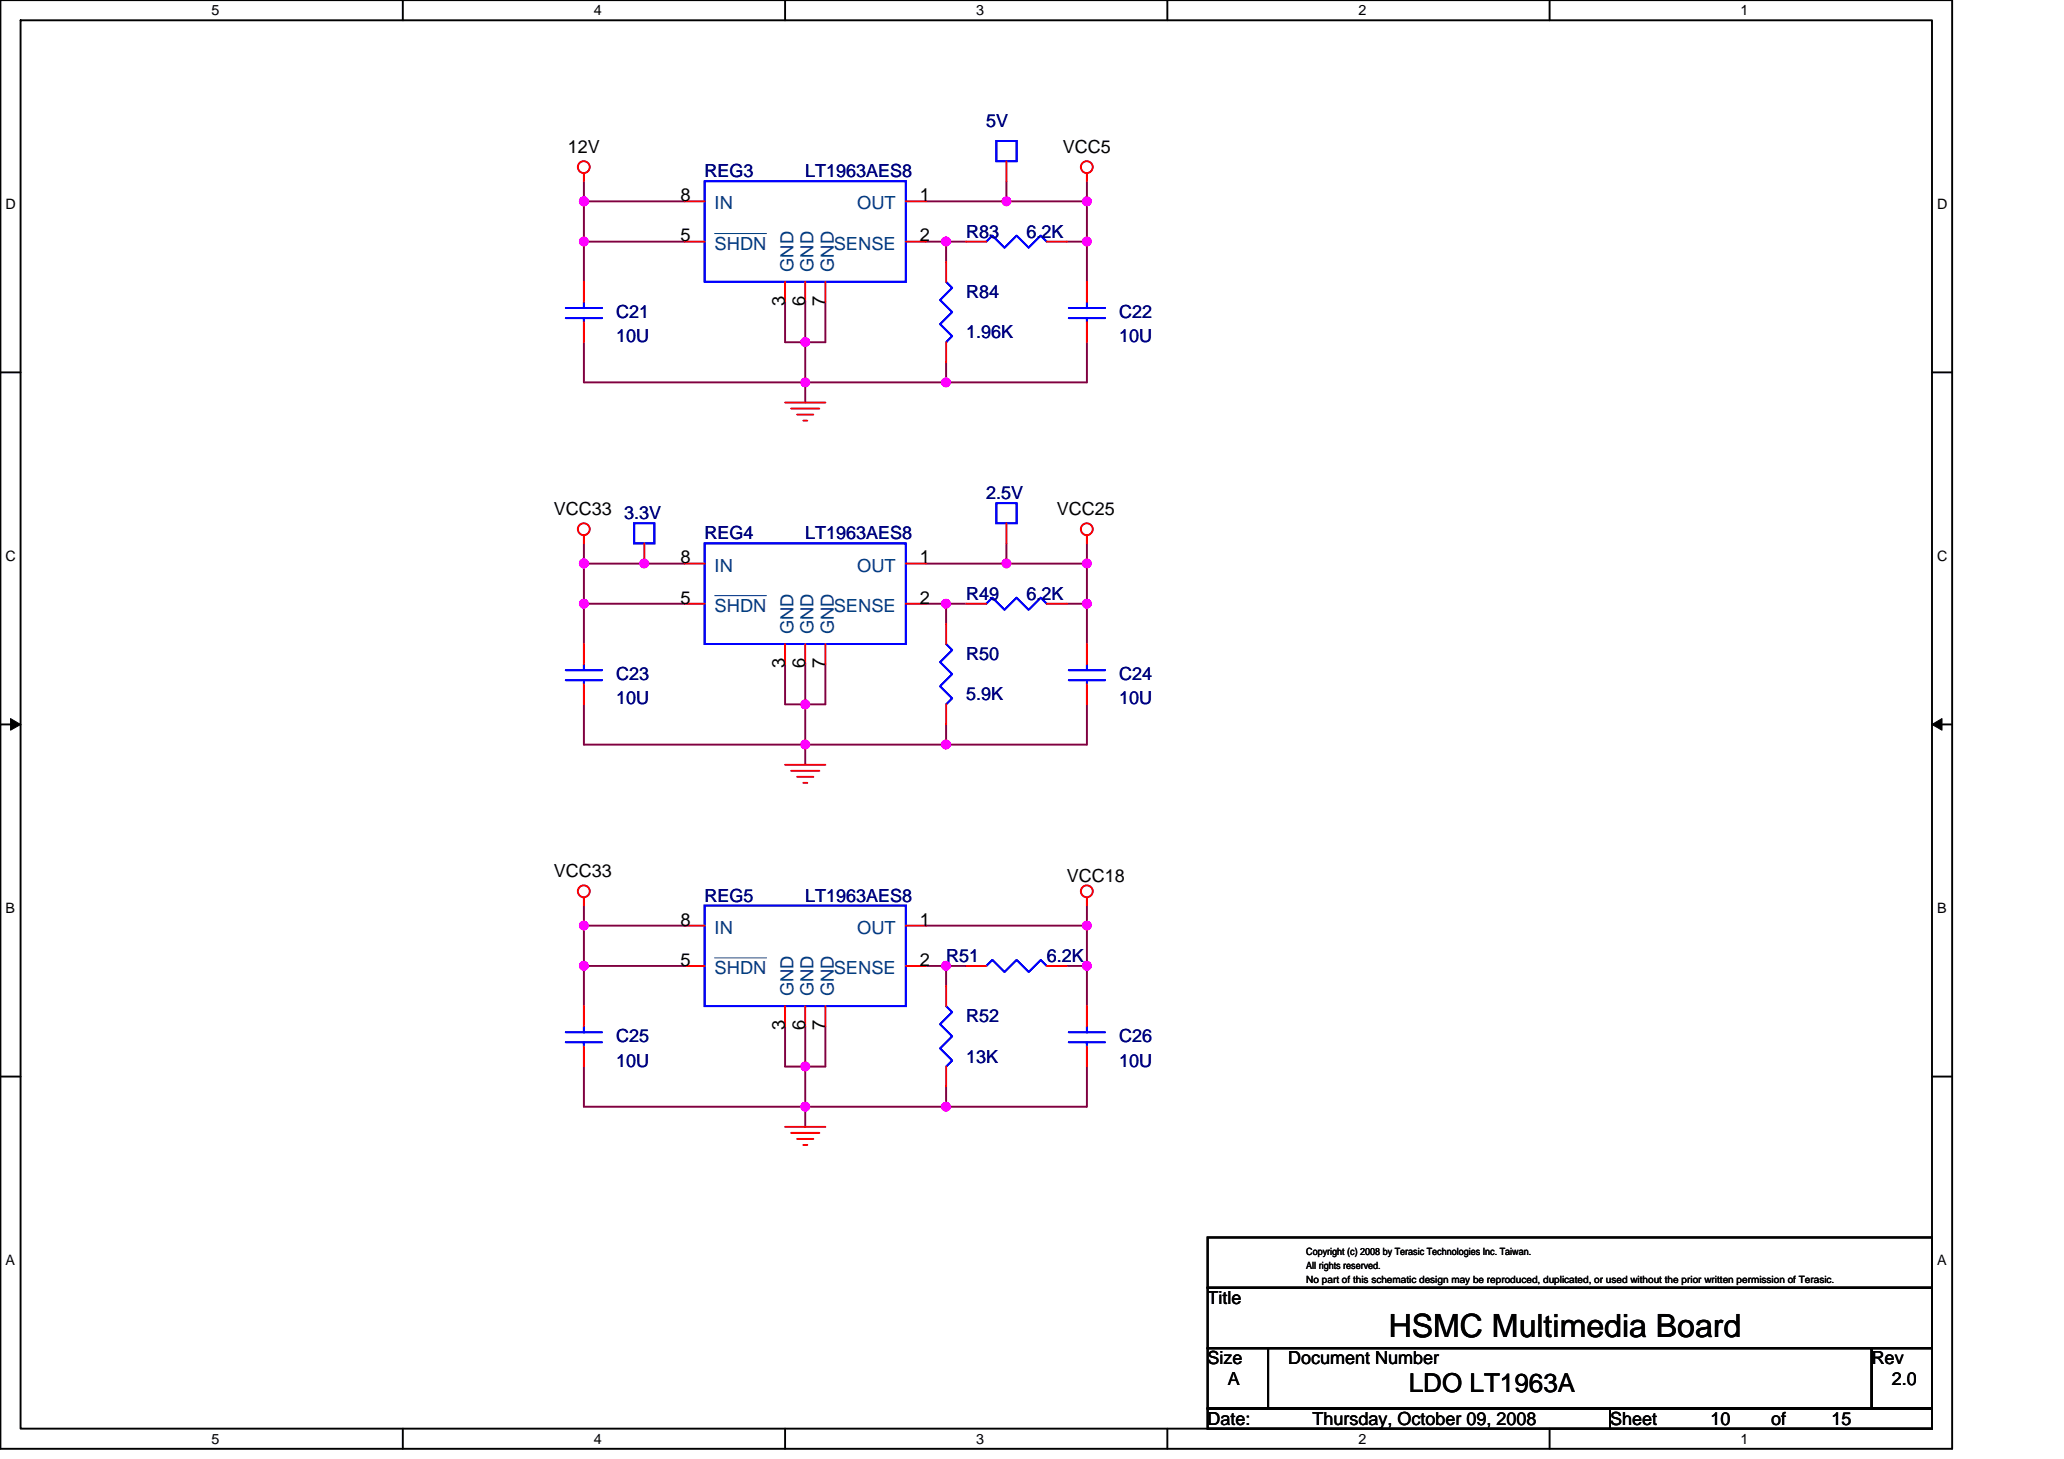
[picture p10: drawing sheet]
<svg xmlns="http://www.w3.org/2000/svg" width="297mm" height="210mm" viewBox="0 0 297 210" stroke-linecap="round" stroke-linejoin="round" font-family="sans-serif">
<path d="M.1 0h280.8v208.5h-280.8zM3 2.9h275v202.7h-275z" fill="none" stroke="#000" stroke-width=".28"/>
<g fill="#fff">
<path d="M30.5 .3h1.1v2.3h-1.1z"/>
<path d="M30.5 205.9h1.1v2.3h-1.1z"/>
</g>
<path d="M58 0v2.9M58 205.6v2.9" fill="none" stroke="#000" stroke-width=".28"/>
<g fill="#fff">
<path d="M85.5 .3h1.1v2.3h-1.1z"/>
<path d="M85.5 205.9h1.1v2.3h-1.1z"/>
</g>
<path d="M113 0v2.9M113 205.6v2.9" fill="none" stroke="#000" stroke-width=".28"/>
<g fill="#fff">
<path d="M140.5 .3h1.1v2.3h-1.1z"/>
<path d="M140.5 205.9h1.1v2.3h-1.1z"/>
</g>
<path d="M168 0v2.9M168 205.6v2.9" fill="none" stroke="#000" stroke-width=".28"/>
<g fill="#fff">
<path d="M195.5 .3h1.2v2.3h-1.2z"/>
<path d="M195.5 205.9h1.2v2.3h-1.2z"/>
</g>
<path d="M223 0v2.9M223 205.6v2.9" fill="none" stroke="#000" stroke-width=".28"/>
<g fill="#fff">
<path d="M250.5 .3h1.2v2.3h-1.2z"/>
<path d="M250.5 205.9h1.2v2.3h-1.2z"/>
<path d="M.8 28.3h1.5v2.3h-1.5z"/>
<path d="M278.8 28.3h1.5v2.3h-1.5z"/>
<path d="M.8 78.9h1.5v2.3h-1.5z"/>
<path d="M278.8 78.9h1.5v2.3h-1.5z"/>
</g>
<path d="M.1 53.6h2.9M278 53.6h2.9" fill="none" stroke="#000" stroke-width=".28"/>
<g fill="#fff">
<path d="M.8 129.6h1.4v2.3h-1.4z"/>
<path d="M278.8 129.6h1.4v2.3h-1.4z"/>
</g>
<path d="M.1 104.3h2.9M278 104.3h2.9" fill="none" stroke="#000" stroke-width=".28"/>
<path d="M1.5 103.4l1.5 .9-1.5 .8zM278 104.3l1.5-.9v1.7z" fill="#000" stroke="#000" stroke-width=".14"/>
<g fill="#fff">
<path d="M.8 180.3h1.4v2.3h-1.4z"/>
<path d="M278.8 180.3h1.4v2.3h-1.4z"/>
</g>
<path d="M.1 154.9h2.9M278 154.9h2.9M173.8 178.1h104.2v7.2h-104.2zM173.8 194h8.7v8.7h-8.7zM173.8 185.3h104.2v8.7h-104.2zM182.5 194h86.9v8.7h-86.9zM269.4 194h8.6v8.7h-8.6zM173.8 202.7h57.9v2.9h-57.9zM231.7 202.7h46.3v2.9h-46.3z" fill="none" stroke="#000" stroke-width=".28"/>
<g fill="none" stroke="#800040" stroke-width=".28">
<path d="M84 29h14.5M84 34.8v5.8M84 26.1v2.9M84 29v5.8h14.5M133.3 29h11.5M133.3 34.8h2.9M136.2 34.8v2.9M136.2 34.8h2.9M144.8 29h11.6M144.8 26.1v2.9M153.5 34.8h2.9M156.4 26.1v2.9"/>
<path d="M156.4 34.8v5.8M156.4 29v5.8M84 49.3v5.7h31.9M113 43.5v5.8h2.9v5.7M115.9 55v2.9M115.9 43.5v5.8h2.9v-5.8M115.9 55h20.3M136.2 52.2v2.8M156.4 49.3v5.7h-20.2M84 78.2v2.9M144.8 78.2v2.9M156.4 78.2v2.9"/>
<path d="M84 81.1v5.8h14.5M84 86.9v5.8M84 81.1h14.5M113 95.6v5.8h2.9M115.9 95.6v5.8M118.8 95.6v5.8h-2.9M133.3 86.9h2.9M133.3 81.1h11.5M136.2 86.9v2.9M136.2 86.9h2.9M144.8 81.1h11.6M153.5 86.9h2.9"/>
<path d="M156.4 86.9v5.8M156.4 81.1v5.8M84 101.4v5.8h31.9M115.9 107.2v2.9M115.9 101.4v5.8M115.9 107.2h20.3M136.2 104.3v2.9M156.4 101.4v5.8h-20.2M84 133.2h14.5M84 139h14.5M84 139v5.8M84 130.3v2.9"/>
<path d="M84 133.2v5.8M133.3 133.2h23.1M133.3 139h2.9M136.2 139h2.9M136.2 139v2.9M153.5 139h2.9M156.4 139v5.8M156.4 130.3v2.9M156.4 133.2v5.8M84 153.5v5.8h31.9M113 147.7v5.8h2.9M115.9 159.3h20.3"/>
<path d="M115.9 159.3v2.9M115.9 153.5v5.8M115.9 147.7v5.8M118.8 147.7v5.8h-2.9M136.2 156.4v2.9M156.4 153.5v5.8h-20.2"/>
</g>
<g fill="#f0f" stroke="#f0f" stroke-width=".28">
<circle cx="156.4" cy="133.2" r=".57"/>
<circle cx="92.7" cy="81.1" r=".57"/>
<circle cx="156.4" cy="139" r=".57"/>
<circle cx="84" cy="81.1" r=".57"/>
<circle cx="136.1" cy="107.1" r=".57"/>
<circle cx="115.9" cy="153.5" r=".57"/>
<circle cx="136.1" cy="159.3" r=".57"/>
<circle cx="115.9" cy="107.1" r=".57"/>
<circle cx="115.9" cy="101.4" r=".57"/>
<circle cx="156.4" cy="81.1" r=".57"/>
<circle cx="144.8" cy="81.1" r=".57"/>
<circle cx="136.1" cy="86.9" r=".57"/>
<circle cx="84" cy="86.9" r=".57"/>
<circle cx="84" cy="139" r=".57"/>
<circle cx="84" cy="133.2" r=".57"/>
<circle cx="115.9" cy="159.3" r=".57"/>
<circle cx="156.4" cy="86.9" r=".57"/>
<circle cx="136.1" cy="139" r=".57"/>
<circle cx="115.9" cy="55" r=".57"/>
<circle cx="115.9" cy="49.2" r=".57"/>
<circle cx="156.4" cy="29" r=".57"/>
<circle cx="144.8" cy="29" r=".57"/>
<circle cx="156.4" cy="34.8" r=".57"/>
<circle cx="136.1" cy="34.8" r=".57"/>
<circle cx="84" cy="34.8" r=".57"/>
<circle cx="84" cy="29" r=".57"/>
<circle cx="136.1" cy="55" r=".57"/>
</g>
<g fill="none" stroke="#f00" stroke-width=".28">
<path d="M84 24.9v1.2M98.5 34.8h2.9M98.5 29h2.9M130.4 34.8h2.9M130.4 29h2.9M136.2 37.7v2.9M139.1 34.8h2.8M144.8 23.2v2.9M150.6 34.8h2.9M156.4 24.9v1.2M84 40.6v2.9M84 46.4v2.9"/>
<path d="M113 57.9h5.8M113 40.6v2.9M113.9 58.8h4M114.7 59.7h2.3M115.9 40.6v2.9M118.8 40.6v2.9M136.2 49.3v2.9M156.4 40.6v2.9M156.4 46.4v2.9M84 77v1.2M92.7 78.2v2.9M115.6 60.5h.6"/>
<path d="M144.8 75.3v2.9M156.4 77v1.2M84 92.7v2.9M84 98.5v2.9M98.5 81.1h2.9M98.5 86.9h2.9M113 92.7v2.9M115.9 92.7v2.9M118.8 92.7v2.9M130.4 81.1h2.9M130.4 86.9h2.9M136.2 89.8v2.9"/>
<path d="M139.1 86.9h2.8M150.6 86.9h2.9M156.4 92.7v2.9M156.4 98.5v2.9M113 110.1h5.8M113.9 110.9h4M114.7 111.8h2.3M115.6 112.7h.6M136.2 101.4v2.9M84 129.2v1.1M98.5 133.2h2.9M98.5 139h2.9"/>
<path d="M130.4 133.2h2.9M130.4 139h2.9M139.1 139h2.8M150.6 139h2.9M156.4 129.2v1.1M84 144.8v2.9M84 150.6v2.9M113 144.8v2.9M115.9 144.8v2.9M118.8 144.8v2.9M136.2 141.9v2.9M136.2 153.5v2.9"/>
<path d="M156.4 144.8v2.9M156.4 150.6v2.9M113 162.2h5.8M113.9 163h4M114.7 163.9h2.3M115.6 164.8h.6"/>
<circle cx="84" cy="24.1" r=".86"/>
<circle cx="156.4" cy="24.1" r=".86"/>
<circle cx="84" cy="76.2" r=".86"/>
<circle cx="156.4" cy="76.2" r=".86"/>
<circle cx="84" cy="128.3" r=".86"/>
<circle cx="156.4" cy="128.3" r=".86"/>
</g>
<g fill="none" stroke="#00f" stroke-width=".28">
<path d="M101.4 26.1h29v14.5h-29zM141.9 34.8l.9-.9 1.8 1.7 1.7-1.7 1.7 1.7 1.8-1.7 .8 .9M143.4 20.3h2.9v2.9h-2.9zM81.4 44.3h5.3M81.4 45.8h5.3M84 45.8v.6M84 43.5v.8M136.2 40.6l.8 .8-1.7 1.8 1.7 1.7-1.7 1.8 1.7 1.7-.8 .9M153.8 44.3h5.2M153.8 45.8h5.2M156.4 45.8v.6M156.4 43.5v.8"/>
<path d="M91.3 75.3h2.9v2.9h-2.9zM101.4 78.2h29v14.5h-29zM143.4 72.4h2.9v2.9h-2.9zM81.4 96.5h5.3M81.4 97.9h5.3M84 97.9v.6M84 95.6v.9M136.2 92.7l.8 .9-1.7 1.7 1.7 1.7-1.7 1.8 1.7 1.7-.8 .9M141.9 86.9l.9-.9 1.8 1.8 1.7-1.8 1.7 1.8 1.8-1.8 .8 .9M153.8 96.5h5.2M153.8 97.9h5.2M156.4 97.9v.6"/>
<path d="M156.4 95.6v.9M101.4 130.3h29v14.5h-29zM141.9 139l.9-.8 1.8 1.7 1.7-1.7 1.7 1.7 1.8-1.7 .8 .8M81.4 148.6h5.3M81.4 150h5.3M84 150v.6M84 147.7v.9M136.2 144.8l.8 .9-1.7 1.7 1.7 1.7-1.7 1.8 1.7 1.7-.8 .9M153.8 148.6h5.2M153.8 150h5.2M156.4 150v.6M156.4 147.7v.9"/>
</g>
<path d="M102.8 33.6h7.5M102.8 85.7h7.5M102.8 137.9h7.5" fill="none" stroke="#004080" stroke-width=".14"/>
<text font-size="4.6" x="199.9" y="192.4">HSMC Multimedia Board</text>
<text font-size="3.7" x="202.8" y="200.3">LDO LT1963A</text>
<g font-size="2.6">
<text x="81.7" y="22">12V</text>
<text x="152.9" y="22">VCC5</text>
<text x="97.9" y="29">8</text>
<text x="132.4" y="29">1</text>
<text x="97.9" y="34.8">5</text>
<text x="132.4" y="34.8">2</text>
<text x="113" y="44" transform="rotate(-90 113 44)">3</text>
<text x="115.9" y="44" transform="rotate(-90 115.9 44)">6</text>
<text x="118.8" y="44" transform="rotate(-90 118.8 44)">7</text>
<text x="79.7" y="74.2">VCC33</text>
<text x="152.1" y="74.2">VCC25</text>
<text x="97.9" y="81.1">8</text>
<text x="132.4" y="81.1">1</text>
<text x="97.9" y="86.9">5</text>
<text x="132.4" y="86.9">2</text>
<text x="113" y="96.2" transform="rotate(-90 113 96.2)">3</text>
<text x="115.9" y="96.2" transform="rotate(-90 115.9 96.2)">6</text>
<text x="118.8" y="96.2" transform="rotate(-90 118.8 96.2)">7</text>
<text x="79.7" y="126.3">VCC33</text>
<text x="153.5" y="126.9">VCC18</text>
<text x="97.9" y="133.2">8</text>
<text x="132.4" y="133.2">1</text>
<text x="97.9" y="139">5</text>
<text x="132.4" y="139">2</text>
<text x="113" y="148.3" transform="rotate(-90 113 148.3)">3</text>
<text x="115.9" y="148.3" transform="rotate(-90 115.9 148.3)">6</text>
<text x="118.8" y="148.3" transform="rotate(-90 118.8 148.3)">7</text>
<text x="173.8" y="187.7">Title</text>
<text x="173.8" y="196.4">Size</text>
<text x="185.4" y="196.4">Document Number</text>
<text x="269.4" y="196.4">Rev</text>
<text x="176.7" y="199.3">A</text>
<text x="272.2" y="199.3">2.0</text>
<text x="173.8" y="205">Date:</text>
<text x="188.9" y="205">Thursday, October 09, 2008</text>
<text x="231.7" y="205">Sheet</text>
<text x="246.2" y="205">10</text>
<text x="254.9" y="205">of</text>
<text x="263.6" y="205">15</text>
</g>
<g font-size="2.6" fill="#000080">
<text x="141.9" y="18.3">5V</text>
<text x="101.4" y="25.5">REG3</text>
<text x="115.9" y="25.5">LT1963AES8</text>
<text x="139.1" y="34.2">R83</text>
<text x="147.7" y="34.2">6.2K</text>
<text x="88.7" y="45.8">C21</text>
<text x="139.1" y="42.9">R84</text>
<text x="161.1" y="45.8">C22</text>
<text x="88.7" y="49.3">10U</text>
<text x="139.1" y="48.7">1.96K</text>
<text x="161.1" y="49.3">10U</text>
<text x="141.9" y="71.8">2.5V</text>
<text x="89.8" y="74.7">3.3V</text>
<text x="101.4" y="77.6">REG4</text>
<text x="115.9" y="77.6">LT1963AES8</text>
<text x="139.1" y="86.3">R49</text>
<text x="147.7" y="86.3">6.2K</text>
<text x="139.1" y="95">R50</text>
<text x="88.7" y="97.9">C23</text>
<text x="88.7" y="101.4">10U</text>
<text x="139.1" y="100.8">5.9K</text>
<text x="161.1" y="97.9">C24</text>
<text x="161.1" y="101.4">10U</text>
<text x="101.4" y="129.8">REG5</text>
<text x="115.9" y="129.8">LT1963AES8</text>
<text x="136.2" y="138.5">R51</text>
<text x="150.6" y="138.5">6.2K</text>
<text x="139.1" y="147.1">R52</text>
<text x="88.7" y="150">C25</text>
<text x="88.7" y="153.5">10U</text>
<text x="139.1" y="152.9">13K</text>
<text x="161.1" y="150">C26</text>
<text x="161.1" y="153.5">10U</text>
</g>
<g font-size="2.6" fill="#004080">
<text x="102.8" y="30.1">IN</text>
<text x="102.8" y="35.9">SHDN</text>
<text x="120" y="35.9">SENSE</text>
<text x="123.4" y="30.1">OUT</text>
<text x="114.2" y="39.1" transform="rotate(-90 114.2 39.1)">GND</text>
<text x="117.1" y="39.1" transform="rotate(-90 117.1 39.1)">GND</text>
<text x="120" y="39.1" transform="rotate(-90 120 39.1)">GND</text>
<text x="102.8" y="82.3">IN</text>
<text x="123.4" y="82.3">OUT</text>
<text x="102.8" y="88.1">SHDN</text>
<text x="120" y="88.1">SENSE</text>
<text x="114.2" y="91.2" transform="rotate(-90 114.2 91.2)">GND</text>
<text x="117.1" y="91.2" transform="rotate(-90 117.1 91.2)">GND</text>
<text x="120" y="91.2" transform="rotate(-90 120 91.2)">GND</text>
<text x="102.8" y="134.4">IN</text>
<text x="123.4" y="134.4">OUT</text>
<text x="102.8" y="140.2">SHDN</text>
<text x="114.2" y="143.4" transform="rotate(-90 114.2 143.4)">GND</text>
<text x="117.1" y="143.4" transform="rotate(-90 117.1 143.4)">GND</text>
<text x="120" y="143.4" transform="rotate(-90 120 143.4)">GND</text>
<text x="120" y="140.2">SENSE</text>
</g>
<g font-size="2.1">
<text x="30.5" y="2.2">5</text>
<text x="85.5" y="2.2">4</text>
<text x="140.5" y="2.2">3</text>
<text x="195.5" y="2.2">2</text>
<text x="250.5" y="2.2">1</text>
<text x=".8" y="30.1">D</text>
<text x="278.8" y="30.1">D</text>
<text x=".8" y="80.8">C</text>
<text x="278.8" y="80.8">C</text>
<text x=".8" y="131.4">B</text>
<text x="278.8" y="131.4">B</text>
<text x=".8" y="182.1">A</text>
<text x="278.8" y="182.1">A</text>
<text x="30.5" y="207.8">5</text>
<text x="85.5" y="207.8">4</text>
<text x="140.5" y="207.8">3</text>
<text x="195.5" y="207.8">2</text>
<text x="250.5" y="207.8">1</text>
</g>
<g font-size="1.4">
<text x="188" y="180.6">Copyright (c) 2008 by Terasic Technologies Inc. Taiwan.</text>
<text x="188" y="184.6">No part of this schematic design may be reproduced, duplicated, or used without the prior written permission of Terasic.</text>
<text x="188" y="182.6">All rights reserved.</text>
</g>
</svg>
